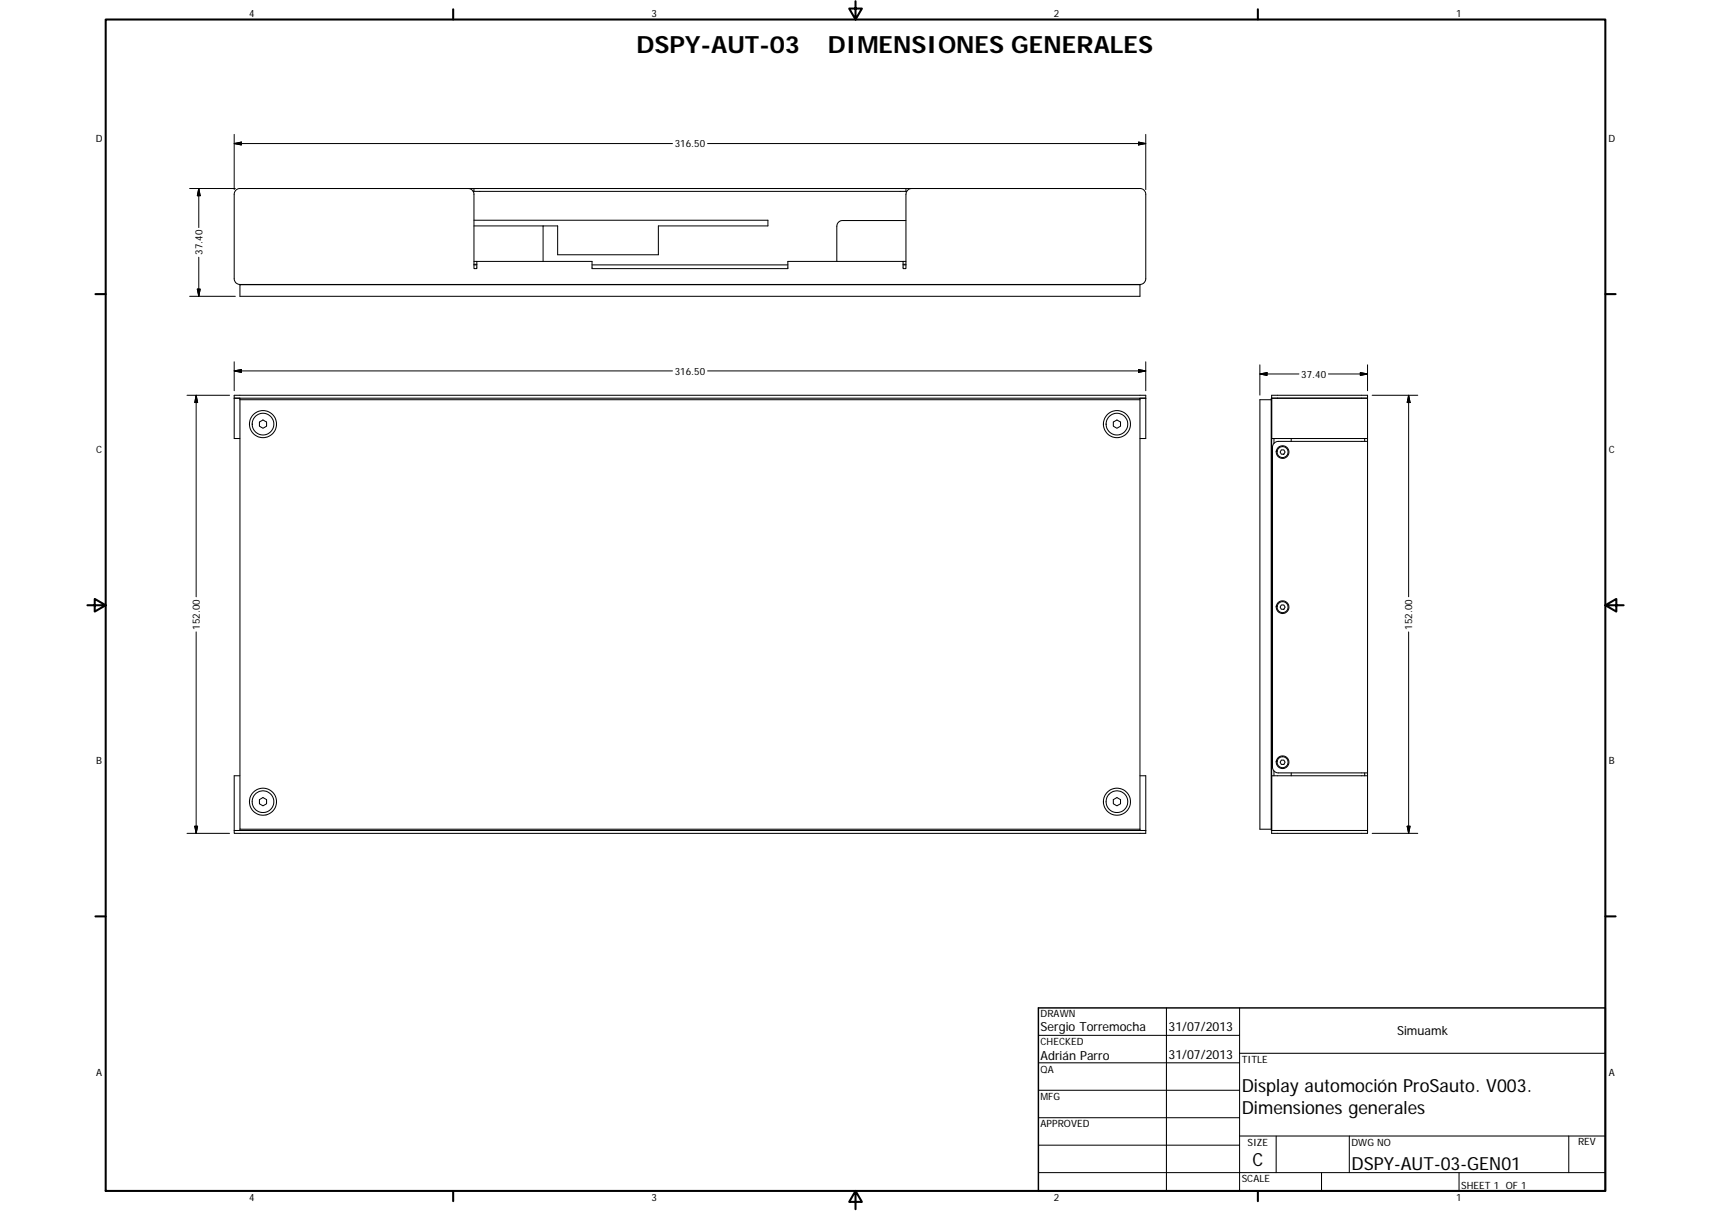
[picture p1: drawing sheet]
<svg xmlns="http://www.w3.org/2000/svg" width="594mm" height="420mm" viewBox="0 0 594 420" stroke-linecap="round" stroke-linejoin="round" font-family="sans-serif">
<g fill="none" stroke="#000" stroke-width=".36">
<path d="M162.6 65.4a1.97 1.97 0 0 1 2 2v25.8h1v-2.5M164.6 76.4h102v2h-38v10h-35v-10h-29M164.6 65.4h-81.3a1.97 1.97 0 0 0-2 2v29.3a2 2 0 0 0 2 2M164.6 66.4h150M164.6 65.4v1h-.3M164.6 65.4h150M188.6 78.4v12.3M314.6 76.5h-22a2 2 0 0 0-2.1 2v12.2M314.6 66.4h.2M314.6 65.4v1M314.6 65.4h81.2a2 2 0 0 1 2 2v29.3a2.05 2.05 0 0 1-2 2M316.6 65.4a2 2 0 0 0-2 2v25.8h-1v-2.5"/>
<path d="M83.3 98.7v.1M83.3 98.7h312.5M164.6 91.9h1M164.6 90.7h41v2.5h68v-2.5h41M164.6 91.7h1M205.6 91.9h68M313.6 91.7h1M313.6 91.9h1M395.8 98.7v4.1h-312.5v-4h312.5M81.3 138.2h2M83.3 138.7v149h312.5M83.3 138.7h312.5"/>
<path d="M83.3 138.2h312.5v.5M83.3 138.2v.5M395.8 138.7v149.4M395.8 138.2h2M437.4 138.7h4v149h-4zM441.4 138.2l.1 149.9zM441.5 137.1h33.3v15h-33.3zM474.8 138.2h-33.3M83.3 152.1h-2v-15h316.5v15h-2M90.1 146.4l1.2-.7 1.3 .7v1.5l-1.3 .7-1.2-.7zM386.6 146.4l1.2-.7 1.3 .7v1.5l-1.3 .7-1.2-.7zM442.3 152.1v1.7"/>
<path d="M443.1 156.7h.3M443.2 156.5a2.2 2.2 0 0 1 3.4-1.4 2.2 2.2 0 0 1-.2 3.8 2.2 2.2 0 0 1-3.3-1.9v-.3M443.2 156.5h.3M443.2 156.5l-.1 .2M444.9 156.1h.9l.4 .7-.4 .8h-.9l-.4-.8zM448.3 152.1v1M473.8 152.1v1M474.8 152.1v117.1M474.8 153.1h-31a2.04 2.04 0 0 0-2 2.1v110.9a2 2 0 0 0 2 2.1h31M443.1 210.5h.3M443.2 210.3a2.2 2.2 0 0 1 3.4-1.4 2.2 2.2 0 0 1-.2 3.8 2.2 2.2 0 0 1-3.3-1.9v-.3M443.2 210.3h.3"/>
<path d="M443.2 210.3l-.1 .2M444.9 209.9h.9l.4 .8-.4 .7h-.9l-.4-.7zM83.3 269.2h-2v18.9h2M90.1 277.4l1.2-.7 1.3 .7v1.5l-1.3 .7-1.2-.7zM386.6 277.4l1.2-.7 1.3 .7v1.5l-1.3 .7-1.2-.7zM395.8 269.2h2v19.9h-316.5v-1h2M442.3 267.5v1.7M443.1 264.3h.3M443.2 264.1a2.21 2.21 0 0 1 3.4-1.3 2.21 2.21 0 0 1-.2 3.7 2.21 2.21 0 0 1-3.3-1.9v-.3M443.2 264.1h.3M443.2 264.1l-.1 .2M444.9 263.7h.9l.4 .8-.4 .7h-.9l-.4-.7z"/>
<path d="M448.3 268.2v1M473.8 268.2v1M474.8 269.2v19.9h-33.3v-1h2M474.8 269.2h-33.3v18.9M83.3 288.1h312.5M83.3 287.7v.4M395.8 288.1h2M441.5 288.1h2M474.8 288.1h-31.3M360.5 359.2h69.9M405 349.7v63.5M430.4 349.7v63.5"/>
<path d="M360.5 368.7h69.9M360.5 378.3h69.9M430.4 365.4h127M360.5 387.8h69.9M360.5 397.3h69.9M430.4 394.1h127M443.1 394.1v12.7M468.5 394.1v12.7M544.7 394.1v12.7M360.5 406.8h196.9M458.8 406.8v6.4M506.6 406.8v6.4"/>
<circle cx="91.3" cy="147.2" r="4.7"/>
<circle cx="91.3" cy="147.1" r="3.8"/>
<circle cx="387.8" cy="147.2" r="3.8"/>
<circle cx="387.8" cy="147.2" r="4.7"/>
<circle cx="445.3" cy="156.8" r="1.91"/>
<circle cx="445.3" cy="210.7" r="1.91"/>
<circle cx="91.3" cy="278.2" r="4.7"/>
<circle cx="91.3" cy="278.2" r="3.8"/>
<circle cx="387.8" cy="278.2" r="4.7"/>
<circle cx="387.8" cy="278.2" r="3.8"/>
<circle cx="445.3" cy="264.5" r="1.9"/>
</g>
<g fill="none" stroke="#000" stroke-width=".71">
<path d="M36.7 6.8h520.7v406.4h-520.7zM157.3 3.2v3.6M297 .4v6.4l-2.2-3.8h4.5l-2.3 3.8M436.7 3.2v3.6M33.1 102h3.6M557.4 102h3.6M30.3 210h6.4l-3.8-2.2v4.4l3.8-2.2M557.4 210l3.8 2.2v-4.4l-3.8 2.2h6.3M33.1 317.9h3.6M557.4 317.9h3.6M157.3 413.2v3.6M297 413.2l2.3 3.8h-4.5l2.2-3.8v6.3"/>
<path d="M436.7 413.2v3.6"/>
</g>
<path d="M360.5 349.7h196.9v63.5h-196.9z" fill="none" stroke="#000" stroke-width=".51"/>
<g fill="none" stroke="#000" stroke-width=".35">
<path d="M81.3 49.8l2.5-.5v1zM81.3 49.8h152.2M81.3 46.6v19.2M245.7 49.8h152.1M395.3 49.3l2.5 .5-2.5 .5zM397.8 46.6v19.2M65.8 65.4h15.9M69 65.4l.5 2.5h-1zM69 65.4v13.6M69 89.2v13.6M65.8 102.8h15.9M68.5 100.3h1l-.5 2.5z"/>
<path d="M64.9 137.1h14.8M68.1 137.1v70M68.1 137.1l.5 2.6h-1zM81.3 128.7l2.5-.5v1zM81.3 128.7h152.2M81.3 125.5v10.1M245.7 128.7h152.1M395.3 128.2l2.5 .5-2.5 .5zM397.8 125.5v10.1M437.4 126.6v10.5M437.4 129.8l2.5-.5v1zM437.4 129.8h13.6"/>
<path d="M461.3 129.8h13.5M472.3 129.3l2.5 .5-2.5 .5zM474.8 126.6v9M476.4 137.1h15.9M489.1 137.1l.5 2.6h-1zM489.1 137.1v70M68.1 219.2v69.9M489.1 219.2v69.9M64.9 289.1h14.8M67.6 286.7h1l-.5 2.4zM476.4 289.1h15.9M488.6 286.7h1l-.5 2.4z"/>
</g>
<path d="M81.3 49.8l2.5-.5v1zM395.3 49.3l2.5 .5-2.5 .5zM69 65.4l.5 2.5h-1zM68.5 100.3h1l-.5 2.5zM68.1 137.1l.5 2.6h-1zM81.3 128.7l2.5-.5v1zM395.3 128.2l2.5 .5-2.5 .5zM437.4 129.8l2.5-.5v1zM472.3 129.3l2.5 .5-2.5 .5zM489.1 137.1l.5 2.6h-1zM67.6 286.7h1l-.5 2.4zM488.6 286.7h1l-.5 2.4z" fill="#000" stroke="#000" stroke-width=".35"/>
<g font-size="8.2">
<text x="221" y="18.3">DSPY-AUT-03</text>
<text x="287.5" y="18.3">DIMENSIONES GENERALES</text>
</g>
<g font-size="6.3">
<text x="431.1" y="379">Display automoción ProSauto. V003.</text>
<text x="431.1" y="386.6">Dimensiones generales</text>
<text x="434.8" y="404.7">C</text>
<text x="469.2" y="406">DSPY-AUT-03-GEN01</text>
</g>
<g font-size="4.4">
<text x="361.3" y="357.5">Sergio Torremocha</text>
<text x="405.8" y="357.8">31/07/2013</text>
<text x="485.1" y="359.2">Simuamk</text>
<text x="361.3" y="367.9">Adrián Parro</text>
<text x="405.8" y="367.3">31/07/2013</text>
</g>
<g font-size="3.5">
<text x="86.6" y="5.8">4</text>
<text x="226.3" y="5.8">3</text>
<text x="365.9" y="5.8">2</text>
<text x="505.6" y="5.8">1</text>
<text x="33.2" y="49.4">D</text>
<text x="234.3" y="51.1">316.50</text>
<text x="558.5" y="49.4">D</text>
<text x="70.3" y="88.5" transform="rotate(-90 70.3 88.5)">37.40</text>
<text x="234.3" y="130">316.50</text>
<text x="451.8" y="131">37.40</text>
<text x="33.4" y="157.3">C</text>
<text x="558.6" y="157.3">C</text>
<text x="69.4" y="218.4" transform="rotate(-90 69.4 218.4)">152.00</text>
<text x="490.3" y="218.4" transform="rotate(-90 490.3 218.4)">152.00</text>
<text x="33.4" y="265.2">B</text>
<text x="558.6" y="265.2">B</text>
<text x="361.3" y="353">DRAWN</text>
<text x="361.3" y="362.5">CHECKED</text>
<text x="431.1" y="368.7">TITLE</text>
<text x="33.4" y="373.2">A</text>
<text x="361.3" y="372.1">QA</text>
<text x="558.6" y="373.2">A</text>
<text x="361.3" y="381.6">MFG</text>
<text x="361.3" y="391.2">APPROVED</text>
<text x="433.2" y="397.5">SIZE</text>
<text x="469.2" y="397.5">DWG NO</text>
<text x="547.9" y="397.4">REV</text>
<text x="431.1" y="410.2">SCALE</text>
<text x="507.3" y="412.4">SHEET 1 OF 1</text>
<text x="86.6" y="416.7">4</text>
<text x="226.3" y="416.7">3</text>
<text x="365.9" y="416.7">2</text>
<text x="505.6" y="416.7">1</text>
</g>
</svg>
